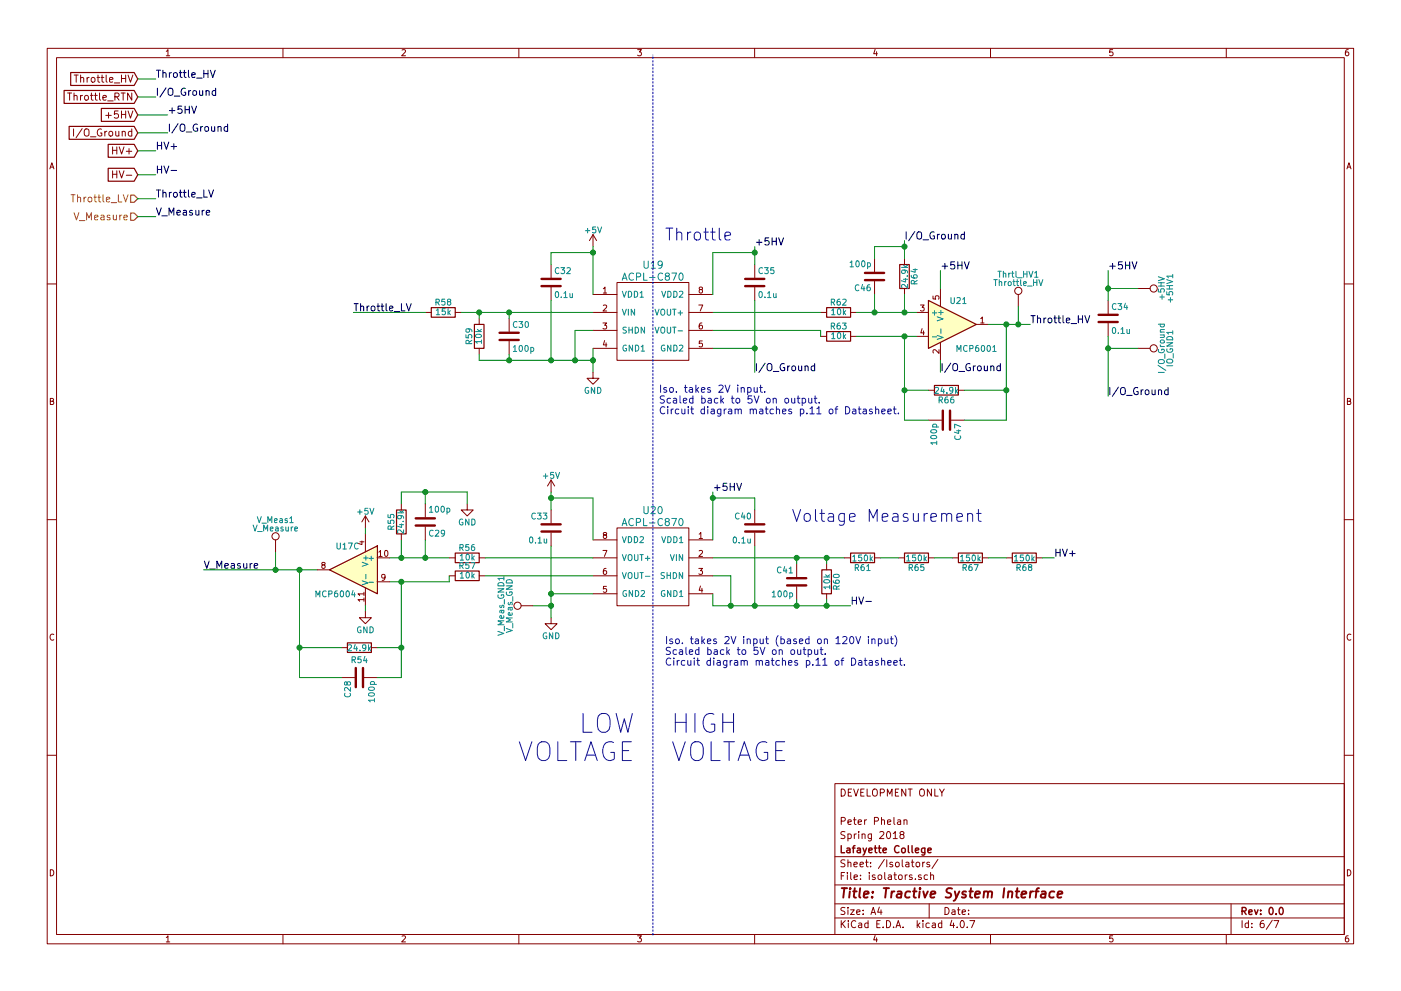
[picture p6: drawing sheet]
EESchema Schematic File Version 2
LIBS:Circuit_layout-rescue
LIBS:TSI_HV_Isolater-cache
LIBS:74xgxx
LIBS:74xx
LIBS:ac-dc
LIBS:actel
LIBS:adc-dac
LIBS:Altera
LIBS:analog_devices
LIBS:analog_switches
LIBS:atmel
LIBS:audio
LIBS:brooktre
LIBS:cmos_ieee
LIBS:cmos4000
LIBS:conn
LIBS:contrib
LIBS:cypress
LIBS:dc-dc
LIBS:device
LIBS:digital-audio
LIBS:diode
LIBS:display
LIBS:dsp
LIBS:elec-unifil
LIBS:ESD_Protection
LIBS:ftdi
LIBS:gennum
LIBS:graphic
LIBS:hc11
LIBS:intel
LIBS:interface
LIBS:ir
LIBS:Lattice
LIBS:linear
LIBS:logo
LIBS:maxim
LIBS:memory
LIBS:microchip
LIBS:microchip_dspic33dsc
LIBS:microchip_pic10mcu
LIBS:microchip_pic12mcu
LIBS:microchip_pic16mcu
LIBS:microchip_pic18mcu
LIBS:microchip_pic32mcu
LIBS:microcontrollers
LIBS:motor_drivers
LIBS:motorola
LIBS:msp430
LIBS:nordicsemi
LIBS:nxp_armmcu
LIBS:onsemi
LIBS:opto
LIBS:Oscillators
LIBS:philips
LIBS:power
LIBS:Power_Management
LIBS:powerint
LIBS:pspice
LIBS:references
LIBS:regul
LIBS:relays
LIBS:rfcom
LIBS:sensors
LIBS:silabs
LIBS:siliconi
LIBS:stm8
LIBS:stm32
LIBS:supertex
LIBS:switches
LIBS:texas
LIBS:transf
LIBS:transistors
LIBS:ttl_ieee
LIBS:valves
LIBS:video
LIBS:Xicor
LIBS:xilinx
LIBS:Zilog
LIBS:bss84
LIBS:+10v
LIBS:Circuit_layout-cache
EELAYER 25 0
EELAYER END
$Descr A4 11693 8268
encoding utf-8
Sheet 6 7
Title "Tractive System Interface"
Date ""
Rev "0.0"
Comp "Lafayette College"
Comment1 "Spring 2017"
Comment2 "Jack Plumb and Adam Ness"
Comment3 ""
Comment4 "DEVELOPMENT ONLY"
$EndDescr
Text Label 6300 2050 0    60   ~ 0
+5HV
Text Label 7850 2250 0    60   ~ 0
+5HV
Text Label 7850 3100 0    60   ~ 0
I/O_Ground
Text Label 6300 3100 0    60   ~ 0
I/O_Ground
Text Notes 5550 2000 0    99   ~ 0
Throttle
Text Notes 8200 4350 2    99   ~ 0
Voltage Measurement
Text Notes 5600 6350 0    157  ~ 0
HIGH\nVOLTAGE
Text Notes 5300 6350 2    157  ~ 0
LOW\nVOLTAGE
Text Label 7100 5050 0    60   ~ 0
HV-
Text Label 8800 4650 0    60   ~ 0
HV+
Text Label 8600 2700 0    60   ~ 0
Throttle_HV
Text Label 2950 2600 0    60   ~ 0
Throttle_LV
Text Label 1700 4750 0    60   ~ 0
V_Measure
Text HLabel 1150 1650 0    60   Input ~ 0
Throttle_LV
Text HLabel 1150 1800 0    60   Input ~ 0
V_Measure
$Comp
L GND #PWR0107
U 1 1
P 4950 3100
F 0 "#PWR0107" H 4950 2850 50  0001 C CNN
F 1 "GND" H 4950 2950 50  0000 C CNN
F 2 "" H 4950 3100 50  0000 C CNN
F 3 "" H 4950 3100 50  0000 C CNN
	1    4950 3100
	1    0    0    -1  
$EndComp
$Comp
L +5V #PWR0108
U 1 1
P 4950 2050
F 0 "#PWR0108" H 4950 1900 50  0001 C CNN
F 1 "+5V" H 4950 2190 50  0000 C CNN
F 2 "" H 4950 2050 50  0000 C CNN
F 3 "" H 4950 2050 50  0000 C CNN
	1    4950 2050
	1    0    0    -1  
$EndComp
Text Label 1300 1650 0    60   ~ 0
Throttle_LV
Text Label 1300 1800 0    60   ~ 0
V_Measure
Text Label 1300 650  0    60   ~ 0
Throttle_HV
Text Label 1400 950  0    60   ~ 0
+5HV
Text Label 1300 1250 0    60   ~ 0
HV+
Text Label 1300 1450 0    60   ~ 0
HV-
$Comp
L ACPL-C870 U19
U 1 1
P 5450 2400
F 0 "U19" H 5450 2600 60  0000 C CNN
F 1 "ACPL-C870" H 5450 2500 60  0000 C CNN
F 2 "custom_footprints:Iso_Diff_Amp_ACPL" H 5450 2600 60  0001 C CNN
F 3 "https://docs.broadcom.com/docs/AV02-3563EN" H 5450 2600 60  0001 C CNN
F 4 "516-2578-5-ND" H 5450 2400 60  0001 C CNN "Digikey P/N"
F 5 "http://www.digikey.com/product-detail/en/broadcom-limited/ACPL-C870-000E/516-2578-5-ND/3523705" H 5450 2400 60  0001 C CNN "URL"
F 6 "ACPL-C870-000E" H 5450 2400 60  0001 C CNN "Man P/N"
	1    5450 2400
	1    0    0    -1  
$EndComp
Text Label 1400 1100 0    60   ~ 0
I/O_Ground
Text Label 7550 2000 0    60   ~ 0
I/O_Ground
Text Label 1300 800  0    60   ~ 0
I/O_Ground
$Comp
L MCP6001-RESCUE-Circuit_layout U21
U 1 1
P 7950 2700
F 0 "U21" H 8000 2900 50  0000 C CNN
F 1 "MCP6001" H 8150 2500 50  0000 C CNN
F 2 "TO_SOT_Packages_SMD:SOT-23-5_HandSoldering" H 7900 2800 50  0001 C CNN
F 3 "http://ww1.microchip.com/downloads/en/DeviceDoc/21733j.pdf" H 8000 2900 50  0001 C CNN
F 4 "MCP6001T-I/OTCT-ND" H 7950 2700 60  0001 C CNN "DigiKey P/N"
F 5 "http://www.digikey.com/product-detail/en/microchip-technology/MCP6001T-I-OT/MCP6001T-I-OTCT-ND/697158" H 7950 2700 60  0001 C CNN "URL"
F 6 "MCP6001T-I/OT" H 7950 2700 60  0001 C CNN "Man P/N"
	1    7950 2700
	1    0    0    -1  
$EndComp
$Comp
L C C34
U 1 1
P 9250 2650
F 0 "C34" H 9275 2750 50  0000 L CNN
F 1 "0.1u" H 9275 2550 50  0000 L CNN
F 2 "Capacitors_SMD:C_0805_HandSoldering" H 9288 2500 50  0001 C CNN
F 3 "http://www.kemet.com/Lists/ProductCatalog/Attachments/53/KEM_C1002_X7R_SMD.pdf" H 9250 2650 50  0001 C CNN
F 4 "399-1168-1-ND" H 9250 2650 60  0001 C CNN "Digikey P/N"
F 5 "http://www.digikey.com/product-detail/en/kemet/C0805C104K3RACTU/399-1168-1-ND/411443" H 9250 2650 60  0001 C CNN "URL"
F 6 "C0805C104K3RACTU" H 9250 2650 60  0001 C CNN "Man P/N"
	1    9250 2650
	1    0    0    -1  
$EndComp
Text Label 9250 3300 0    60   ~ 0
I/O_Ground
Text Label 9250 2250 0    60   ~ 0
+5HV
Text GLabel 1150 1250 0    60   Input ~ 0
HV+
Text GLabel 1150 1450 0    60   Input ~ 0
HV-
Text GLabel 1150 1100 0    60   Input ~ 0
I/O_Ground
Text GLabel 1150 950  0    60   Input ~ 0
+5HV
Text GLabel 1150 800  0    60   Input ~ 0
Throttle_RTN
Text GLabel 1150 650  0    60   Input ~ 0
Throttle_HV
$Comp
L R R59
U 1 1
P 4000 2800
F 0 "R59" V 4080 2800 50  0000 C CNN
F 1 "10k" V 4000 2800 50  0000 C CNN
F 2 "Resistors_SMD:R_0805_HandSoldering" V 3930 2800 50  0001 C CNN
F 3 "" H 4000 2800 50  0000 C CNN
F 4 "P10.0KCCT-ND" V 4000 2800 60  0001 C CNN "DigiKey P/N"
F 5 "http://www.digikey.com/product-detail/en/panasonic-electronic-components/ERJ-6ENF1002V/P10.0KCCT-ND/119248" V 4000 2800 60  0001 C CNN "URL"
F 6 "ERJ-6ENF1002V" V 4000 2800 60  0001 C CNN "Man P/N"
	1    4000 2800
	-1   0    0    1   
$EndComp
$Comp
L R R58
U 1 1
P 3700 2600
F 0 "R58" V 3780 2600 50  0000 C CNN
F 1 "15k" V 3700 2600 50  0000 C CNN
F 2 "Resistors_SMD:R_0805_HandSoldering" V 3630 2600 50  0001 C CNN
F 3 "" H 3700 2600 50  0000 C CNN
F 4 "P24.9KCCT-ND" V 3700 2600 60  0001 C CNN "DigiKey P/N"
F 5 "http://www.digikey.com/product-detail/en/panasonic-electronic-components/ERJ-6ENF2492V/P24.9KCCT-ND/119375" V 3700 2600 60  0001 C CNN "URL"
F 6 "ERJ-6ENF2492V" V 3700 2600 60  0001 C CNN "Man P/N"
	1    3700 2600
	0    -1   -1   0   
$EndComp
$Comp
L C C30
U 1 1
P 4250 2800
F 0 "C30" H 4275 2900 50  0000 L CNN
F 1 "100p" H 4275 2700 50  0000 L CNN
F 2 "Capacitors_SMD:C_0805_HandSoldering" H 4288 2650 50  0001 C CNN
F 3 "" H 4250 2800 50  0000 C CNN
F 4 "399-1122-1-ND" H 4250 2800 60  0001 C CNN "DigiKey P/N"
F 5 "http://www.digikey.com/product-detail/en/kemet/C0805C101J5GACTU/399-1122-1-ND/411397" H 4250 2800 60  0001 C CNN "URL"
F 6 "C0805C101J5GACTU" H 4250 2800 60  0001 C CNN "Man P/N"
	1    4250 2800
	1    0    0    -1  
$EndComp
$Comp
L C C32
U 1 1
P 4600 2350
F 0 "C32" H 4625 2450 50  0000 L CNN
F 1 "0.1u" H 4625 2250 50  0000 L CNN
F 2 "Capacitors_SMD:C_0805_HandSoldering" H 4638 2200 50  0001 C CNN
F 3 "http://www.kemet.com/Lists/ProductCatalog/Attachments/53/KEM_C1002_X7R_SMD.pdf" H 4600 2350 50  0001 C CNN
F 4 "399-1168-1-ND" H 4600 2350 60  0001 C CNN "Digikey P/N"
F 5 "http://www.digikey.com/product-detail/en/kemet/C0805C104K3RACTU/399-1168-1-ND/411443" H 4600 2350 60  0001 C CNN "URL"
F 6 "C0805C104K3RACTU" H 4600 2350 60  0001 C CNN "Man P/N"
	1    4600 2350
	1    0    0    -1  
$EndComp
$Comp
L C C35
U 1 1
P 6300 2350
F 0 "C35" H 6325 2450 50  0000 L CNN
F 1 "0.1u" H 6325 2250 50  0000 L CNN
F 2 "Capacitors_SMD:C_0805_HandSoldering" H 6338 2200 50  0001 C CNN
F 3 "http://www.kemet.com/Lists/ProductCatalog/Attachments/53/KEM_C1002_X7R_SMD.pdf" H 6300 2350 50  0001 C CNN
F 4 "399-1168-1-ND" H 6300 2350 60  0001 C CNN "Digikey P/N"
F 5 "http://www.digikey.com/product-detail/en/kemet/C0805C104K3RACTU/399-1168-1-ND/411443" H 6300 2350 60  0001 C CNN "URL"
F 6 "C0805C104K3RACTU" H 6300 2350 60  0001 C CNN "Man P/N"
	1    6300 2350
	1    0    0    -1  
$EndComp
$Comp
L R R62
U 1 1
P 7000 2600
F 0 "R62" V 7080 2600 50  0000 C CNN
F 1 "10k" V 7000 2600 50  0000 C CNN
F 2 "Resistors_SMD:R_0805_HandSoldering" V 6930 2600 50  0001 C CNN
F 3 "" H 7000 2600 50  0000 C CNN
F 4 "P10.0KCCT-ND" V 7000 2600 60  0001 C CNN "DigiKey P/N"
F 5 "http://www.digikey.com/product-detail/en/panasonic-electronic-components/ERJ-6ENF1002V/P10.0KCCT-ND/119248" V 7000 2600 60  0001 C CNN "URL"
F 6 "ERJ-6ENF1002V" V 7000 2600 60  0001 C CNN "Man P/N"
	1    7000 2600
	0    -1   -1   0   
$EndComp
$Comp
L R R63
U 1 1
P 7000 2800
F 0 "R63" V 7080 2800 50  0000 C CNN
F 1 "10k" V 7000 2800 50  0000 C CNN
F 2 "Resistors_SMD:R_0805_HandSoldering" V 6930 2800 50  0001 C CNN
F 3 "" H 7000 2800 50  0000 C CNN
F 4 "P10.0KCCT-ND" V 7000 2800 60  0001 C CNN "DigiKey P/N"
F 5 "http://www.digikey.com/product-detail/en/panasonic-electronic-components/ERJ-6ENF1002V/P10.0KCCT-ND/119248" V 7000 2800 60  0001 C CNN "URL"
F 6 "ERJ-6ENF1002V" V 7000 2800 60  0001 C CNN "Man P/N"
	1    7000 2800
	0    -1   -1   0   
$EndComp
$Comp
L R R64
U 1 1
P 7550 2300
F 0 "R64" V 7630 2300 50  0000 C CNN
F 1 "24.9k" V 7550 2300 50  0000 C CNN
F 2 "Resistors_SMD:R_0805_HandSoldering" V 7480 2300 50  0001 C CNN
F 3 "" H 7550 2300 50  0000 C CNN
F 4 "P24.9KCCT-ND" V 7550 2300 60  0001 C CNN "DigiKey P/N"
F 5 "http://www.digikey.com/product-detail/en/panasonic-electronic-components/ERJ-6ENF2492V/P24.9KCCT-ND/119375" V 7550 2300 60  0001 C CNN "URL"
F 6 "ERJ-6ENF2492V" V 7550 2300 60  0001 C CNN "Man P/N"
	1    7550 2300
	1    0    0    -1  
$EndComp
$Comp
L R R66
U 1 1
P 7900 3250
F 0 "R66" V 7980 3250 50  0000 C CNN
F 1 "24.9k" V 7900 3250 50  0000 C CNN
F 2 "Resistors_SMD:R_0805_HandSoldering" V 7830 3250 50  0001 C CNN
F 3 "" H 7900 3250 50  0000 C CNN
F 4 "P24.9KCCT-ND" V 7900 3250 60  0001 C CNN "DigiKey P/N"
F 5 "http://www.digikey.com/product-detail/en/panasonic-electronic-components/ERJ-6ENF2492V/P24.9KCCT-ND/119375" V 7900 3250 60  0001 C CNN "URL"
F 6 "ERJ-6ENF2492V" V 7900 3250 60  0001 C CNN "Man P/N"
	1    7900 3250
	0    1    1    0   
$EndComp
Wire Wire Line
	8250 2700 8600 2700
Wire Wire Line
	7550 2800 7550 3500
Wire Wire Line
	7150 2800 7650 2800
Wire Wire Line
	8400 2700 8400 3500
Connection ~ 8400 2700
Connection ~ 7550 2800
Wire Wire Line
	7150 2600 7650 2600
Wire Wire Line
	7550 2600 7550 2450
Connection ~ 7550 2600
Wire Wire Line
	7550 2000 7550 2150
Connection ~ 4000 2600
Wire Wire Line
	3850 2600 4950 2600
Wire Wire Line
	2950 2600 3550 2600
Wire Wire Line
	1150 1450 1300 1450
Wire Wire Line
	1150 1250 1300 1250
Wire Wire Line
	1150 650  1300 650 
Wire Wire Line
	1150 1800 1300 1800
Wire Wire Line
	1150 1650 1300 1650
Wire Wire Line
	1150 950  1400 950 
Wire Wire Line
	1150 1100 1400 1100
Wire Wire Line
	1150 800  1300 800 
Wire Wire Line
	7550 3250 7750 3250
Wire Wire Line
	8400 3250 8050 3250
Wire Wire Line
	7850 3100 7850 3000
Wire Wire Line
	7850 2250 7850 2400
Wire Wire Line
	9250 2800 9250 3300
Wire Wire Line
	9250 2250 9250 2500
Wire Wire Line
	4950 2900 4950 3100
Wire Wire Line
	4950 2050 4950 2450
Wire Wire Line
	4600 2200 4600 2100
Wire Wire Line
	4600 2100 4950 2100
Connection ~ 4950 2100
Wire Wire Line
	4000 3000 4950 3000
Wire Wire Line
	4600 3000 4600 2500
Connection ~ 4950 3000
Wire Wire Line
	4000 2650 4000 2600
Wire Wire Line
	4250 2600 4250 2650
Connection ~ 4250 2600
Wire Wire Line
	4000 2950 4000 3000
Connection ~ 4600 3000
Wire Wire Line
	4250 2950 4250 3000
Connection ~ 4250 3000
Wire Wire Line
	4950 2750 4800 2750
Wire Wire Line
	4800 2750 4800 3000
Connection ~ 4800 3000
Wire Wire Line
	6300 2050 6300 2200
Wire Wire Line
	6300 2100 5950 2100
Wire Wire Line
	5950 2900 6300 2900
Wire Wire Line
	6300 2500 6300 3100
Connection ~ 6300 2900
Wire Wire Line
	5950 2100 5950 2450
Connection ~ 6300 2100
$Comp
L C C47
U 1 1
P 7900 3500
F 0 "C47" H 7925 3600 50  0000 L CNN
F 1 "100p" H 7925 3400 50  0000 L CNN
F 2 "Capacitors_SMD:C_0805_HandSoldering" H 7938 3350 50  0001 C CNN
F 3 "" H 7900 3500 50  0000 C CNN
F 4 "399-1122-1-ND" H 7900 3500 60  0001 C CNN "DigiKey P/N"
F 5 "http://www.digikey.com/product-detail/en/kemet/C0805C101J5GACTU/399-1122-1-ND/411397" H 7900 3500 60  0001 C CNN "URL"
F 6 "C0805C101J5GACTU" H 7900 3500 60  0001 C CNN "Man P/N"
	1    7900 3500
	0    1    1    0   
$EndComp
Wire Wire Line
	7550 3500 7750 3500
Connection ~ 7550 3250
Wire Wire Line
	8400 3500 8050 3500
Connection ~ 8400 3250
$Comp
L C C46
U 1 1
P 7300 2300
F 0 "C46" H 7325 2400 50  0000 L CNN
F 1 "100p" H 7325 2200 50  0000 L CNN
F 2 "Capacitors_SMD:C_0805_HandSoldering" H 7338 2150 50  0001 C CNN
F 3 "" H 7300 2300 50  0000 C CNN
F 4 "399-1122-1-ND" H 7300 2300 60  0001 C CNN "DigiKey P/N"
F 5 "http://www.digikey.com/product-detail/en/kemet/C0805C101J5GACTU/399-1122-1-ND/411397" H 7300 2300 60  0001 C CNN "URL"
F 6 "C0805C101J5GACTU" H 7300 2300 60  0001 C CNN "Man P/N"
	1    7300 2300
	-1   0    0    1   
$EndComp
Text Notes 5500 3450 0    60   ~ 0
Iso. takes 2V input. \nScaled back to 5V on output.\nCircuit diagram matches p.11 of Datasheet.
Text Label 5950 4100 0    60   ~ 0
+5HV
$Comp
L GND #PWR0109
U 1 1
P 4600 5150
F 0 "#PWR0109" H 4600 4900 50  0001 C CNN
F 1 "GND" H 4600 5000 50  0000 C CNN
F 2 "" H 4600 5150 50  0000 C CNN
F 3 "" H 4600 5150 50  0000 C CNN
	1    4600 5150
	-1   0    0    -1  
$EndComp
$Comp
L +5V #PWR0110
U 1 1
P 4600 4100
F 0 "#PWR0110" H 4600 3950 50  0001 C CNN
F 1 "+5V" H 4600 4240 50  0000 C CNN
F 2 "" H 4600 4100 50  0000 C CNN
F 3 "" H 4600 4100 50  0000 C CNN
	1    4600 4100
	-1   0    0    -1  
$EndComp
$Comp
L ACPL-C870 U20
U 1 1
P 5450 4450
F 0 "U20" H 5450 4650 60  0000 C CNN
F 1 "ACPL-C870" H 5450 4550 60  0000 C CNN
F 2 "custom_footprints:Iso_Diff_Amp_ACPL" H 5450 4650 60  0001 C CNN
F 3 "https://docs.broadcom.com/docs/AV02-3563EN" H 5450 4650 60  0001 C CNN
F 4 "516-2578-5-ND" H 5450 4450 60  0001 C CNN "Digikey P/N"
F 5 "http://www.digikey.com/product-detail/en/broadcom-limited/ACPL-C870-000E/516-2578-5-ND/3523705" H 5450 4450 60  0001 C CNN "URL"
F 6 "ACPL-C870-000E" H 5450 4450 60  0001 C CNN "Man P/N"
	1    5450 4450
	-1   0    0    -1  
$EndComp
$Comp
L R R60
U 1 1
P 6900 4850
F 0 "R60" V 6980 4850 50  0000 C CNN
F 1 "10k" V 6900 4850 50  0000 C CNN
F 2 "Resistors_SMD:R_0805_HandSoldering" V 6830 4850 50  0001 C CNN
F 3 "" H 6900 4850 50  0000 C CNN
F 4 "P10.0KCCT-ND" V 6900 4850 60  0001 C CNN "DigiKey P/N"
F 5 "http://www.digikey.com/product-detail/en/panasonic-electronic-components/ERJ-6ENF1002V/P10.0KCCT-ND/119248" V 6900 4850 60  0001 C CNN "URL"
F 6 "ERJ-6ENF1002V" V 6900 4850 60  0001 C CNN "Man P/N"
	1    6900 4850
	1    0    0    1   
$EndComp
$Comp
L C C41
U 1 1
P 6650 4850
F 0 "C41" H 6675 4950 50  0000 L CNN
F 1 "100p" H 6675 4750 50  0000 L CNN
F 2 "Capacitors_SMD:C_0805_HandSoldering" H 6688 4700 50  0001 C CNN
F 3 "" H 6650 4850 50  0000 C CNN
F 4 "399-1122-1-ND" H 6650 4850 60  0001 C CNN "DigiKey P/N"
F 5 "http://www.digikey.com/product-detail/en/kemet/C0805C101J5GACTU/399-1122-1-ND/411397" H 6650 4850 60  0001 C CNN "URL"
F 6 "C0805C101J5GACTU" H 6650 4850 60  0001 C CNN "Man P/N"
	1    6650 4850
	-1   0    0    -1  
$EndComp
$Comp
L C C40
U 1 1
P 6300 4400
F 0 "C40" H 6325 4500 50  0000 L CNN
F 1 "0.1u" H 6325 4300 50  0000 L CNN
F 2 "Capacitors_SMD:C_0805_HandSoldering" H 6338 4250 50  0001 C CNN
F 3 "http://www.kemet.com/Lists/ProductCatalog/Attachments/53/KEM_C1002_X7R_SMD.pdf" H 6300 4400 50  0001 C CNN
F 4 "399-1168-1-ND" H 6300 4400 60  0001 C CNN "Digikey P/N"
F 5 "http://www.digikey.com/product-detail/en/kemet/C0805C104K3RACTU/399-1168-1-ND/411443" H 6300 4400 60  0001 C CNN "URL"
F 6 "C0805C104K3RACTU" H 6300 4400 60  0001 C CNN "Man P/N"
	1    6300 4400
	-1   0    0    -1  
$EndComp
$Comp
L C C33
U 1 1
P 4600 4400
F 0 "C33" H 4625 4500 50  0000 L CNN
F 1 "0.1u" H 4625 4300 50  0000 L CNN
F 2 "Capacitors_SMD:C_0805_HandSoldering" H 4638 4250 50  0001 C CNN
F 3 "http://www.kemet.com/Lists/ProductCatalog/Attachments/53/KEM_C1002_X7R_SMD.pdf" H 4600 4400 50  0001 C CNN
F 4 "399-1168-1-ND" H 4600 4400 60  0001 C CNN "Digikey P/N"
F 5 "http://www.digikey.com/product-detail/en/kemet/C0805C104K3RACTU/399-1168-1-ND/411443" H 4600 4400 60  0001 C CNN "URL"
F 6 "C0805C104K3RACTU" H 4600 4400 60  0001 C CNN "Man P/N"
	1    4600 4400
	-1   0    0    -1  
$EndComp
$Comp
L R R56
U 1 1
P 3900 4650
F 0 "R56" V 3980 4650 50  0000 C CNN
F 1 "10k" V 3900 4650 50  0000 C CNN
F 2 "Resistors_SMD:R_0805_HandSoldering" V 3830 4650 50  0001 C CNN
F 3 "" H 3900 4650 50  0000 C CNN
F 4 "P10.0KCCT-ND" V 3900 4650 60  0001 C CNN "DigiKey P/N"
F 5 "http://www.digikey.com/product-detail/en/panasonic-electronic-components/ERJ-6ENF1002V/P10.0KCCT-ND/119248" V 3900 4650 60  0001 C CNN "URL"
F 6 "ERJ-6ENF1002V" V 3900 4650 60  0001 C CNN "Man P/N"
	1    3900 4650
	0    1    -1   0   
$EndComp
$Comp
L R R57
U 1 1
P 3900 4800
F 0 "R57" V 3980 4800 50  0000 C CNN
F 1 "10k" V 3900 4800 50  0000 C CNN
F 2 "Resistors_SMD:R_0805_HandSoldering" V 3830 4800 50  0001 C CNN
F 3 "" H 3900 4800 50  0000 C CNN
F 4 "P10.0KCCT-ND" V 3900 4800 60  0001 C CNN "DigiKey P/N"
F 5 "http://www.digikey.com/product-detail/en/panasonic-electronic-components/ERJ-6ENF1002V/P10.0KCCT-ND/119248" V 3900 4800 60  0001 C CNN "URL"
F 6 "ERJ-6ENF1002V" V 3900 4800 60  0001 C CNN "Man P/N"
	1    3900 4800
	0    1    -1   0   
$EndComp
$Comp
L R R55
U 1 1
P 3350 4350
F 0 "R55" V 3430 4350 50  0000 C CNN
F 1 "24.9k" V 3350 4350 50  0000 C CNN
F 2 "Resistors_SMD:R_0805_HandSoldering" V 3280 4350 50  0001 C CNN
F 3 "" H 3350 4350 50  0000 C CNN
F 4 "P24.9KCCT-ND" V 3350 4350 60  0001 C CNN "DigiKey P/N"
F 5 "http://www.digikey.com/product-detail/en/panasonic-electronic-components/ERJ-6ENF2492V/P24.9KCCT-ND/119375" V 3350 4350 60  0001 C CNN "URL"
F 6 "ERJ-6ENF2492V" V 3350 4350 60  0001 C CNN "Man P/N"
	1    3350 4350
	-1   0    0    -1  
$EndComp
$Comp
L R R54
U 1 1
P 3000 5400
F 0 "R54" V 3100 5400 50  0000 C CNN
F 1 "24.9k" V 3000 5400 50  0000 C CNN
F 2 "Resistors_SMD:R_0805_HandSoldering" V 2930 5400 50  0001 C CNN
F 3 "" H 3000 5400 50  0000 C CNN
F 4 "P24.9KCCT-ND" V 3000 5400 60  0001 C CNN "DigiKey P/N"
F 5 "http://www.digikey.com/product-detail/en/panasonic-electronic-components/ERJ-6ENF2492V/P24.9KCCT-ND/119375" V 3000 5400 60  0001 C CNN "URL"
F 6 "ERJ-6ENF2492V" V 3000 5400 60  0001 C CNN "Man P/N"
	1    3000 5400
	0    -1   1    0   
$EndComp
Wire Wire Line
	1700 4750 2650 4750
Wire Wire Line
	3350 4850 3350 5650
Wire Wire Line
	3250 4850 3750 4850
Wire Wire Line
	2500 4750 2500 5650
Connection ~ 2500 4750
Connection ~ 3350 4850
Wire Wire Line
	3250 4650 3750 4650
Wire Wire Line
	3350 4650 3350 4500
Connection ~ 3350 4650
Wire Wire Line
	3350 4100 3350 4200
Connection ~ 6900 4650
Wire Wire Line
	5950 4650 7050 4650
Wire Wire Line
	5950 4100 5950 4500
Wire Wire Line
	6300 4250 6300 4150
Wire Wire Line
	6300 4150 5950 4150
Connection ~ 5950 4150
Wire Wire Line
	5950 5050 7100 5050
Wire Wire Line
	6300 5050 6300 4550
Wire Wire Line
	6900 4700 6900 4650
Wire Wire Line
	6650 4650 6650 4700
Connection ~ 6650 4650
Wire Wire Line
	6900 5000 6900 5050
Connection ~ 6300 5050
Wire Wire Line
	6650 5000 6650 5050
Connection ~ 6650 5050
Wire Wire Line
	5950 4800 6100 4800
Wire Wire Line
	6100 4800 6100 5050
Connection ~ 6100 5050
Wire Wire Line
	4600 4100 4600 4250
Wire Wire Line
	4600 4150 4950 4150
Wire Wire Line
	4600 4550 4600 5150
Wire Wire Line
	4950 4150 4950 4500
Connection ~ 4600 4150
$Comp
L C C28
U 1 1
P 3000 5650
F 0 "C28" H 3025 5750 50  0000 L CNN
F 1 "100p" H 3025 5550 50  0000 L CNN
F 2 "Capacitors_SMD:C_0805_HandSoldering" H 3038 5500 50  0001 C CNN
F 3 "" H 3000 5650 50  0000 C CNN
F 4 "399-1122-1-ND" H 3000 5650 60  0001 C CNN "DigiKey P/N"
F 5 "http://www.digikey.com/product-detail/en/kemet/C0805C101J5GACTU/399-1122-1-ND/411397" H 3000 5650 60  0001 C CNN "URL"
F 6 "C0805C101J5GACTU" H 3000 5650 60  0001 C CNN "Man P/N"
	1    3000 5650
	0    -1   1    0   
$EndComp
$Comp
L C C29
U 1 1
P 3550 4350
F 0 "C29" H 3575 4450 50  0000 L CNN
F 1 "100p" H 3575 4250 50  0000 L CNN
F 2 "Capacitors_SMD:C_0805_HandSoldering" H 3588 4200 50  0001 C CNN
F 3 "" H 3550 4350 50  0000 C CNN
F 4 "399-1122-1-ND" H 3550 4350 60  0001 C CNN "DigiKey P/N"
F 5 "http://www.digikey.com/product-detail/en/kemet/C0805C101J5GACTU/399-1122-1-ND/411397" H 3550 4350 60  0001 C CNN "URL"
F 6 "C0805C101J5GACTU" H 3550 4350 60  0001 C CNN "Man P/N"
	1    3550 4350
	1    0    0    1   
$EndComp
Text Notes 5550 5550 0    60   ~ 0
Iso. takes 2V input (based on 120V input)\nScaled back to 5V on output.\nCircuit diagram matches p.11 of Datasheet.
$Comp
L MCP6004 U17
U 3 1
P 2950 4750
F 0 "U17" H 3000 4950 50  0000 C CNN
F 1 "MCP6004" H 3100 4550 50  0000 C CNN
F 2 "Housings_SOIC:SOIC-14_3.9x8.7mm_Pitch1.27mm" H 2900 4850 50  0001 C CNN
F 3 "http://ww1.microchip.com/downloads/en/DeviceDoc/21733j.pdf" H 3000 4950 50  0001 C CNN
F 4 "MCP6004T-I/SLCT-ND" H 2950 4750 60  0001 C CNN "Digikey P/N"
F 5 "http://www.digikey.com/product-detail/en/microchip-technology/MCP6004T-I-SL/MCP6004T-I-SLCT-ND/5013527" H 2950 4750 60  0001 C CNN "URL"
F 6 "MCP6004T-I/SL" H 2950 4750 60  0001 C CNN "Man P/N"
	3    2950 4750
	-1   0    0    -1  
$EndComp
$Comp
L +5V #PWR0111
U 1 1
P 3050 4400
F 0 "#PWR0111" H 3050 4250 50  0001 C CNN
F 1 "+5V" H 3050 4540 50  0000 C CNN
F 2 "" H 3050 4400 50  0000 C CNN
F 3 "" H 3050 4400 50  0000 C CNN
	1    3050 4400
	-1   0    0    -1  
$EndComp
Wire Wire Line
	3050 4400 3050 4450
Wire Wire Line
	2500 5650 2850 5650
Wire Wire Line
	3350 5650 3150 5650
Wire Wire Line
	3150 5400 3350 5400
Connection ~ 3350 5400
Wire Wire Line
	2850 5400 2500 5400
Connection ~ 2500 5400
Connection ~ 6900 5050
Wire Wire Line
	5950 4950 5950 5050
$Comp
L R R61
U 1 1
P 7200 4650
F 0 "R61" V 7280 4650 50  0000 C CNN
F 1 "150k" V 7200 4650 50  0000 C CNN
F 2 "Resistors_SMD:R_0805_HandSoldering" V 7130 4650 50  0001 C CNN
F 3 "" H 7200 4650 50  0000 C CNN
F 4 "P150KCCT-ND" V 7200 4650 60  0001 C CNN "DigiKey P/N"
F 5 "http://www.digikey.com/product-detail/en/panasonic-electronic-components/ERJ-6ENF1503V/P150KCCT-ND/119602" V 7200 4650 60  0001 C CNN "URL"
F 6 "ERJ-6ENF1503V" V 7200 4650 60  0001 C CNN "Man P/N"
	1    7200 4650
	0    -1   1    0   
$EndComp
$Comp
L R R65
U 1 1
P 7650 4650
F 0 "R65" V 7730 4650 50  0000 C CNN
F 1 "150k" V 7650 4650 50  0000 C CNN
F 2 "Resistors_SMD:R_0805_HandSoldering" V 7580 4650 50  0001 C CNN
F 3 "" H 7650 4650 50  0000 C CNN
F 4 "P150KCCT-ND" V 7650 4650 60  0001 C CNN "DigiKey P/N"
F 5 "http://www.digikey.com/product-detail/en/panasonic-electronic-components/ERJ-6ENF1503V/P150KCCT-ND/119602" V 7650 4650 60  0001 C CNN "URL"
F 6 "ERJ-6ENF1503V" V 7650 4650 60  0001 C CNN "Man P/N"
	1    7650 4650
	0    -1   1    0   
$EndComp
$Comp
L R R67
U 1 1
P 8100 4650
F 0 "R67" V 8180 4650 50  0000 C CNN
F 1 "150k" V 8100 4650 50  0000 C CNN
F 2 "Resistors_SMD:R_0805_HandSoldering" V 8030 4650 50  0001 C CNN
F 3 "" H 8100 4650 50  0000 C CNN
F 4 "P150KCCT-ND" V 8100 4650 60  0001 C CNN "DigiKey P/N"
F 5 "http://www.digikey.com/product-detail/en/panasonic-electronic-components/ERJ-6ENF1503V/P150KCCT-ND/119602" V 8100 4650 60  0001 C CNN "URL"
F 6 "ERJ-6ENF1503V" V 8100 4650 60  0001 C CNN "Man P/N"
	1    8100 4650
	0    -1   1    0   
$EndComp
$Comp
L R R68
U 1 1
P 8550 4650
F 0 "R68" V 8630 4650 50  0000 C CNN
F 1 "150k" V 8550 4650 50  0000 C CNN
F 2 "Resistors_SMD:R_0805_HandSoldering" V 8480 4650 50  0001 C CNN
F 3 "" H 8550 4650 50  0000 C CNN
F 4 "P150KCCT-ND" V 8550 4650 60  0001 C CNN "DigiKey P/N"
F 5 "http://www.digikey.com/product-detail/en/panasonic-electronic-components/ERJ-6ENF1503V/P150KCCT-ND/119602" V 8550 4650 60  0001 C CNN "URL"
F 6 "ERJ-6ENF1503V" V 8550 4650 60  0001 C CNN "Man P/N"
	1    8550 4650
	0    -1   1    0   
$EndComp
Wire Wire Line
	7350 4650 7500 4650
Wire Wire Line
	7800 4650 7950 4650
Wire Wire Line
	8250 4650 8400 4650
Wire Wire Line
	8700 4650 8800 4650
Wire Notes Line
	5450 7800 5450 450 
$Comp
L TEST_1P Thrtl_HV1
U 1 1
P 8500 2550
F 0 "Thrtl_HV1" H 8500 2820 50  0000 C CNN
F 1 "Throttle_HV" H 8500 2750 50  0000 C CNN
F 2 "Measurement_Points:Measurement_Point_Round-SMD-Pad_Big" H 8700 2550 50  0001 C CNN
F 3 "" H 8700 2550 50  0000 C CNN
	1    8500 2550
	1    0    0    -1  
$EndComp
Wire Wire Line
	8500 2550 8500 2700
Connection ~ 8500 2700
$Comp
L TEST_1P +5HV1
U 1 1
P 9500 2400
F 0 "+5HV1" H 9500 2670 50  0000 C CNN
F 1 "+5HV" H 9500 2600 50  0000 C CNN
F 2 "custom_footprints:TSSOP-16-1EP_4.4x5mm_Pitch0.65mm" H 9700 2400 50  0001 C CNN
F 3 "" H 9700 2400 50  0000 C CNN
	1    9500 2400
	0    1    1    0   
$EndComp
$Comp
L TEST_1P IO_GND1
U 1 1
P 9500 2900
F 0 "IO_GND1" H 9500 3170 50  0000 C CNN
F 1 "I/O_Ground" H 9500 3100 50  0000 C CNN
F 2 "Measurement_Points:Measurement_Point_Round-SMD-Pad_Big" H 9700 2900 50  0001 C CNN
F 3 "" H 9700 2900 50  0000 C CNN
	1    9500 2900
	0    1    1    0   
$EndComp
Wire Wire Line
	9250 2400 9500 2400
Connection ~ 9250 2400
Wire Wire Line
	9250 2900 9500 2900
Connection ~ 9250 2900
$Comp
L TEST_1P V_Meas1
U 1 1
P 2300 4600
F 0 "V_Meas1" H 2300 4870 50  0000 C CNN
F 1 "V_Measure" H 2300 4800 50  0000 C CNN
F 2 "Measurement_Points:Measurement_Point_Round-SMD-Pad_Big" H 2500 4600 50  0001 C CNN
F 3 "" H 2500 4600 50  0000 C CNN
	1    2300 4600
	1    0    0    -1  
$EndComp
Wire Wire Line
	2300 4600 2300 4750
Connection ~ 2300 4750
$Comp
L GND #PWR0112
U 1 1
P 3900 4200
F 0 "#PWR0112" H 3900 3950 50  0001 C CNN
F 1 "GND" H 3900 4050 50  0000 C CNN
F 2 "" H 3900 4200 50  0000 C CNN
F 3 "" H 3900 4200 50  0000 C CNN
	1    3900 4200
	-1   0    0    -1  
$EndComp
Wire Wire Line
	3050 5050 3050 5100
$Comp
L GND #PWR0113
U 1 1
P 3050 5100
F 0 "#PWR0113" H 3050 4850 50  0001 C CNN
F 1 "GND" H 3050 4950 50  0000 C CNN
F 2 "" H 3050 5100 50  0000 C CNN
F 3 "" H 3050 5100 50  0000 C CNN
	1    3050 5100
	-1   0    0    -1  
$EndComp
Wire Wire Line
	4950 4950 4600 4950
Connection ~ 4600 4950
Wire Wire Line
	4450 5050 4600 5050
Connection ~ 4600 5050
$Comp
L TEST_1P V_Meas_GND1
U 1 1
P 4450 5050
F 0 "V_Meas_GND1" H 4450 5320 50  0000 C CNN
F 1 "V_Meas_GND" H 4450 5250 50  0000 C CNN
F 2 "Measurement_Points:Measurement_Point_Square-SMD-Pad_Big" H 4650 5050 50  0001 C CNN
F 3 "" H 4650 5050 50  0000 C CNN
	1    4450 5050
	0    -1   -1   0   
$EndComp
Wire Wire Line
	7300 2450 7300 2600
Connection ~ 7300 2600
Wire Wire Line
	7300 2150 7300 2050
Wire Wire Line
	7300 2050 7550 2050
Connection ~ 7550 2050
Wire Wire Line
	5950 2750 6850 2750
Wire Wire Line
	6850 2750 6850 2800
Wire Wire Line
	5950 2600 6850 2600
Wire Wire Line
	3750 4850 3750 4800
Wire Wire Line
	3550 4500 3550 4650
Connection ~ 3550 4650
Wire Wire Line
	3550 4200 3550 4100
Wire Wire Line
	4050 4650 4950 4650
Wire Wire Line
	4050 4800 4950 4800
Wire Wire Line
	3900 4100 3900 4200
Wire Wire Line
	3350 4100 3900 4100
Connection ~ 3550 4100
$EndSCHEMATC
